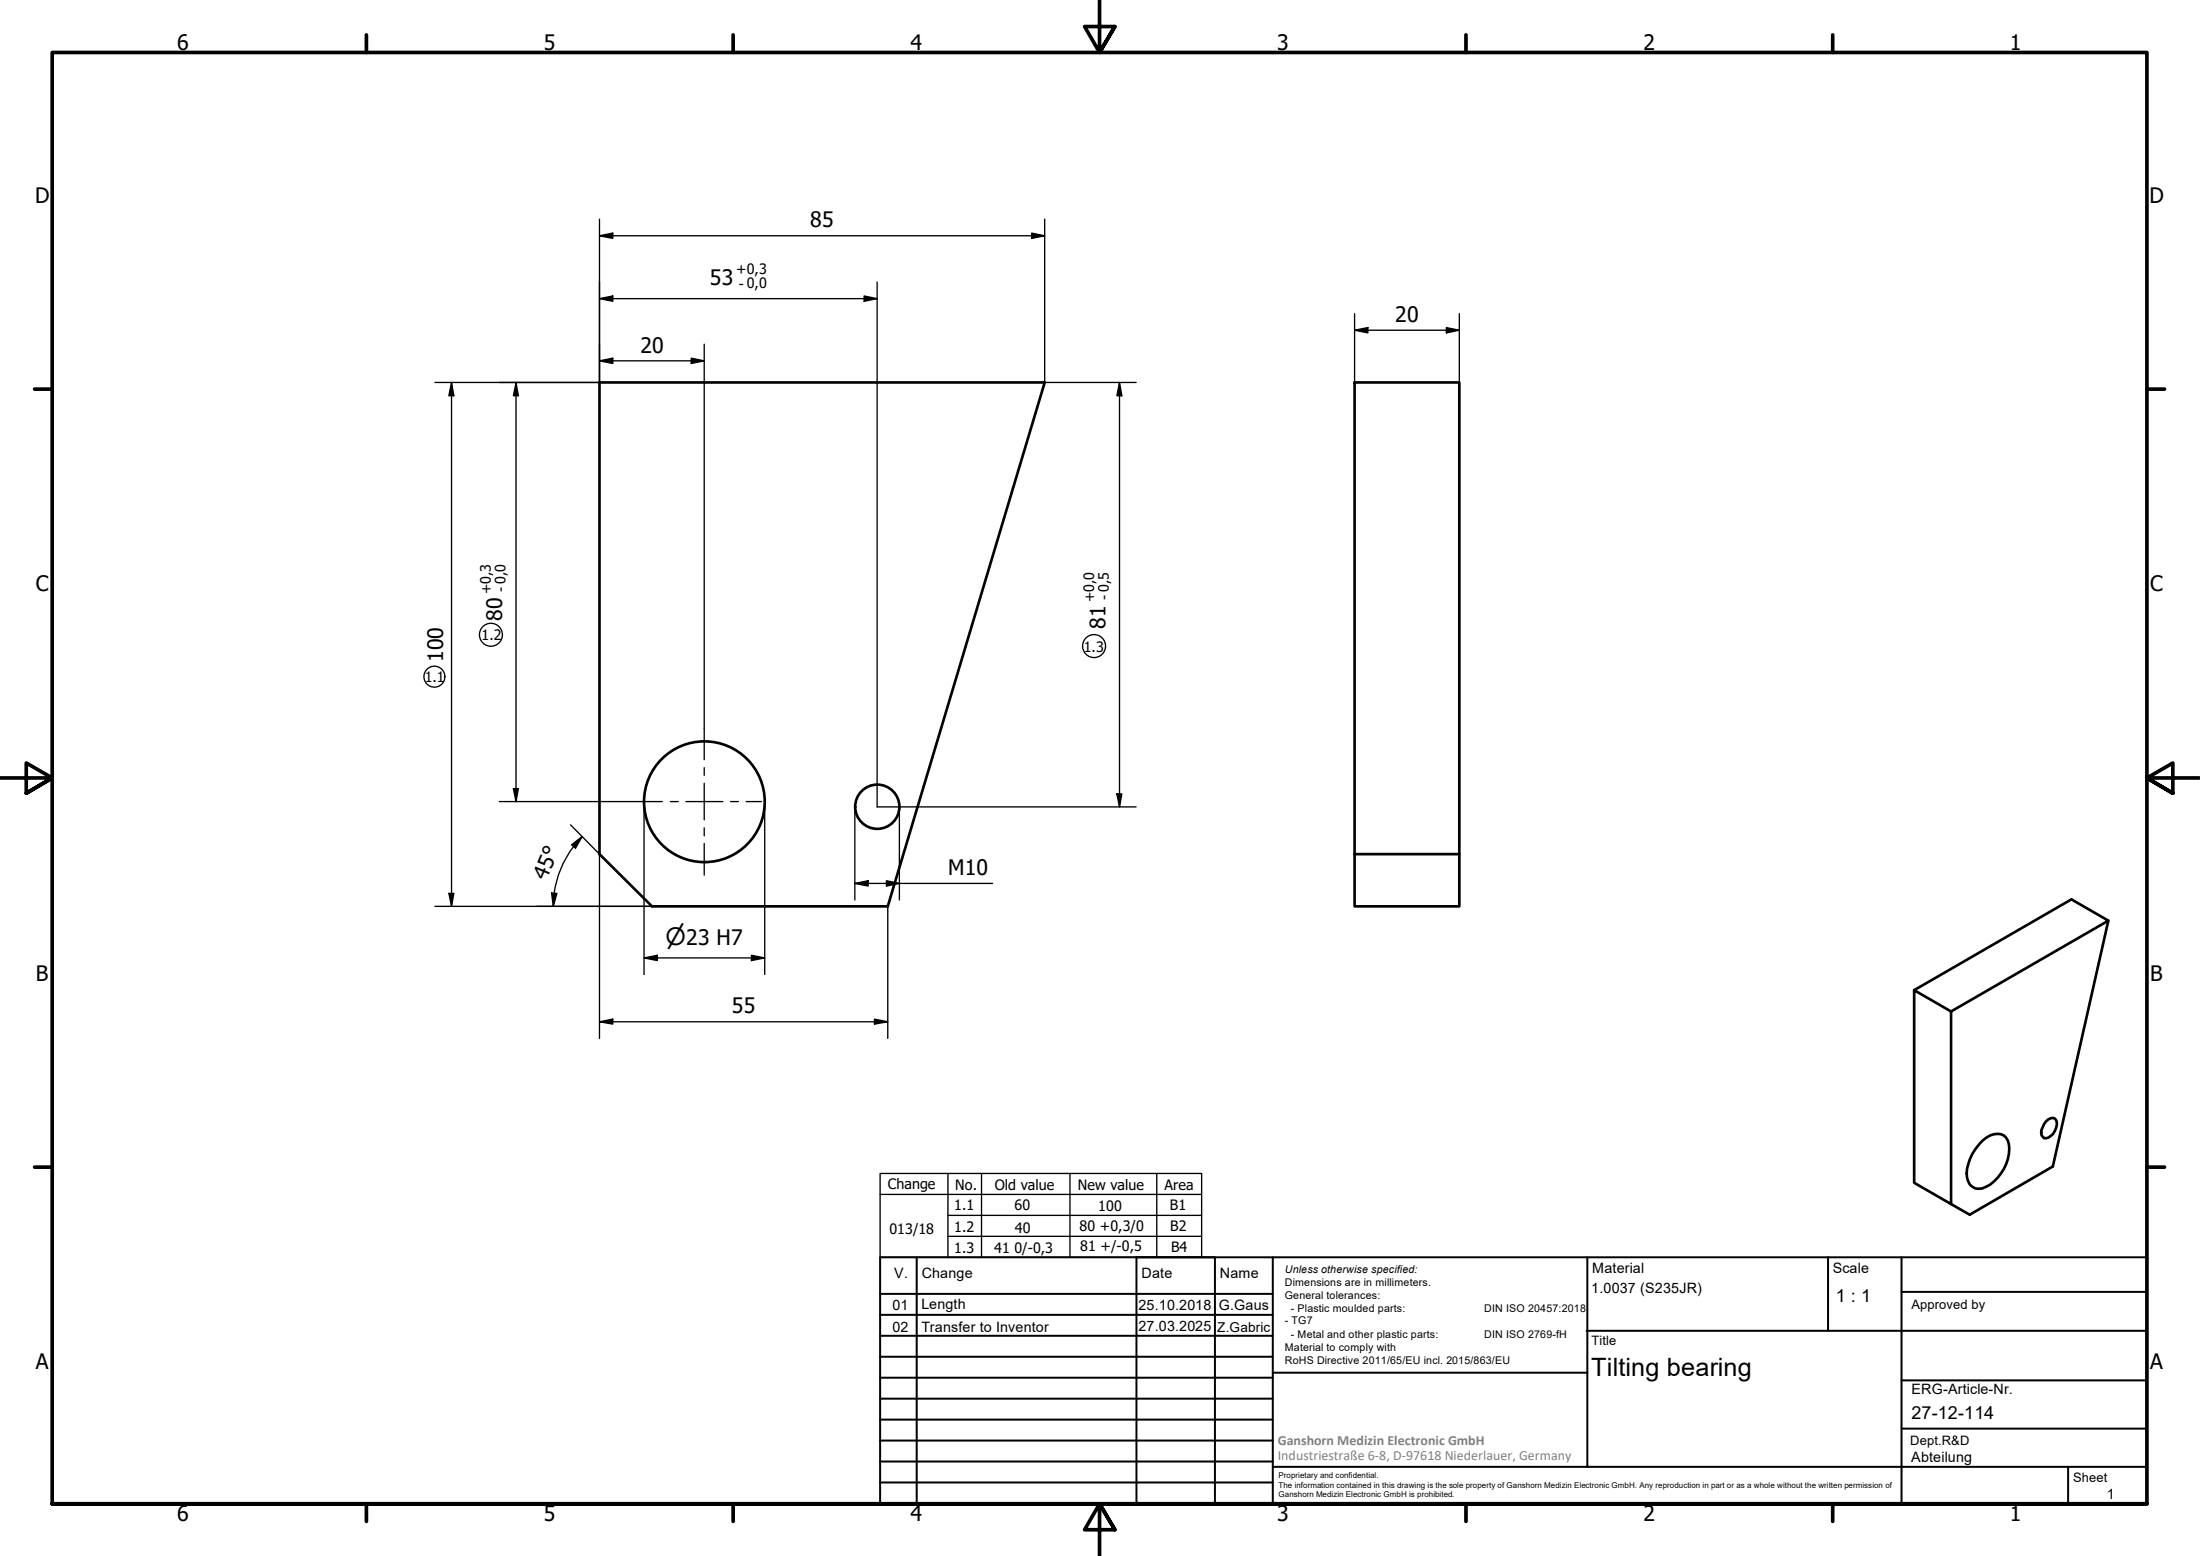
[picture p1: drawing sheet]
<svg xmlns="http://www.w3.org/2000/svg" width="420mm" height="297mm" viewBox="0 0 420 297" stroke-linecap="round" stroke-linejoin="round" font-family="sans-serif">
<!-- layer: Visible (ISO) -->
<g fill="none" stroke="#000" stroke-width=".51">
<path d="M114.5 73h85l-30 100h-45l-10-9.9zM258.7 73h20v90.1h-20zM258.7 163.1v9.9h20v-9.9M402.7 175.8l-10.7 46.9-15.8 9.2-3.6-2M365.6 189l7 4.1v36.8l-7-4.1zM365.6 189l30-17.3 7.1 4.1-30.1 17.3M378.6 217.8a3.5 3.5 0 0 1 4.1-1 4.1 4.1 0 0 1 .8 4.4 8.3 8.3 0 0 1-4.9 5.7 2.45 2.45 0 0 1-3-2.9 9.4 9.4 0 0 1 3-6.2zM390.8 214a1.19 1.19 0 0 1 1.9-.1 2.9 2.9 0 0 1-1.9 3.4 1.08 1.08 0 0 1-.9-1.6z"/>
<circle cx="134.5" cy="153.1" r="11.5"/>
<circle cx="167.5" cy="154" r="4.2"/>
</g>
<!-- layer: Border (ISO) -->
<g fill="none" stroke="#000" stroke-width=".7">
<path d="M70 6.7v3.3M140 6.7v3.3M210 0v10l-2.9-4.9h5.8l-2.9 4.9 2.9-4.9M280 6.7v3.3M350 6.7v3.3M6.6 74.3h3.4M410 74.3h3.4M0 148.5h10l-5-2.8v5.7l5-2.9-5 2.9M420 148.5h-10l5-2.8v5.7l-5-2.9 5 2.9M6.6 222.8h3.4M410 222.8h3.4M10 287.1v-277.1h400v277.1h-400h400"/>
<path d="M70 287.1v3.3M140 287.1v3.3M212.9 292l-2.9-4.9 2.9 4.9h-5.8l2.9-4.9v9.9M280 287.1v3.3M350 287.1v3.3"/>
</g>
<!-- layer: TitleBlock -->
<g fill="none" stroke="#000" stroke-width=".38">
<path d="M168.1 251h75M168.1 247h75M168.1 255h75M168.1 259h75M175.1 240v47M216.9 240h15M217 240v47M232 240v47M243.1 240.1v46.9h-75v-47h241.9v47.1h-167M303 254h107M303.1 240v40M349.1 240v14"/>
<path d="M363.2 240v47.1M363.2 246.6h46.8M168.1 271h75M168.1 263h75M168.1 267h75M168.1 275h75M168.1 279h75M243.1 262.1h60M363.2 272.7h46.8M363.2 263.5h46.8M168.1 283h75M216.9 287h15"/>
<path d="M243.1 280h166.9M395 280.1v7"/>
</g>
<!-- layer: Sketch Geometry (ISO) -->
<g fill="none" stroke="#000" stroke-width=".25">
<path d="M168.1 224h61.4v16h-61.4zM168.1 228h61.4M181 236h48.5M181 232h48.5M181 224v16M187.5 224v16M204.3 224v16M220.9 224v16"/>
<circle cx="83" cy="129.2" r="2"/>
<circle cx="93.8" cy="121.2" r="2.19"/>
<circle cx="208.9" cy="123.3" r="2.19"/>
</g>
<!-- layer: Dimension (ISO) -->
<g fill="none" stroke="#000" stroke-width=".25">
<path d="M114.5 45l2.5-.5v1zM114.5 57l2.5-.5v1zM114.5 41.8v31.2h-31.4M114.5 45h85M114.5 57h53M165 56.5l2.5 .5-2.5 .5zM167.5 53.8v100.2h49.5M197 44.5l2.5 .5-2.5 .5zM199.5 41.8v31.2h17.5M258.7 59.9v13.1M278.7 59.9v13.1M86.2 73l.5 2.6h-1z"/>
<path d="M86.2 73v100M98.6 73l.4 2.6h-1zM98.6 73v80M114.5 68.9l2.5-.5v1zM114.5 68.9h20M132 68.4l2.5 .5-2.5 .5zM134.5 65.7v73.4M213.8 73l.4 2.6h-.9zM213.8 73v81M258.7 63l2.5-.5v1zM258.7 63h20M276.2 62.5l2.5 .5-2.5 .5z"/>
<path d="M95.4 153h28.4M98 150.5h1l-.4 2.5zM109 157.5l5.5 5.6v35.1M111.2 159.7l-1.7 1.9M123 153v33M146 153v33M163.3 154v17.8M171.8 154v17.8M213.3 151.6h.9l-.4 2.4zM83.1 173h41.4M85.7 170.5h1l-.5 2.5zM105.3 170.5h1.1l-.7 2.5z"/>
<path d="M109.2 161.3l2-1.6-1.3 2.2zM109.5 161.6a18.8 18.8 0 0 0-3.8 11.4M163.3 168.6l2.5-.5v1zM163.3 168.6h26.2M169.3 168.1l2.5 .5-2.5 .5zM169.5 173v25.2M114.5 195.1l2.5-.6v1zM114.5 195.1h55M123 182.9l2.5-.5v1zM123 182.9h23M143.5 182.4l2.5 .5-2.5 .5zM167 194.5l2.5 .6-2.5 .4z"/>
</g>
<g fill="#000">
<path d="M114.5 45l2.5-.5v1zM114.5 57l2.5-.5v1zM165 56.5l2.5 .5-2.5 .5zM197 44.5l2.5 .5-2.5 .5zM86.2 73l.5 2.6h-1zM98.6 73l.4 2.6h-1zM114.5 68.9l2.5-.5v1zM132 68.4l2.5 .5-2.5 .5zM213.8 73l.4 2.6h-.9zM258.7 63l2.5-.5v1zM276.2 62.5l2.5 .5-2.5 .5zM98 150.5h1l-.4 2.5z"/>
<path d="M213.3 151.6h.9l-.4 2.4zM85.7 170.5h1l-.5 2.5zM105.3 170.5h1.1l-.7 2.5zM109.2 161.3l2-1.6-1.3 2.2zM163.3 168.6l2.5-.5v1zM169.3 168.1l2.5 .5-2.5 .5zM114.5 195.1l2.5-.6v1zM123 182.9l2.5-.5v1zM143.5 182.4l2.5 .5-2.5 .5zM167 194.5l2.5 .6-2.5 .4z"/>
</g>
<!-- layer: Center Mark (ISO) -->
<path d="M134.5 139.1v5.9M123.8 153h2.7M128 153h1.5M131 153h7M134.5 146.5v1.5M134.5 149.5v7M134.5 158v1.6M139.5 153h1.5M142.5 153h2.9M134.5 161v6.1" fill="none" stroke="#000" stroke-width=".25"/>
<text font-size="4.8" x="303.9" y="262.6">Tilting bearing</text>
<text font-size="4.6" x="127.1" y="180.5">⌀</text>
<g font-size="4.1">
<text x="33.8" y="9.6">6</text>
<text x="103.9" y="9.6">5</text>
<text x="173.9" y="9.6">4</text>
<text x="243.9" y="9.6">3</text>
<text x="313.9" y="9.6">2</text>
<text x="383.9" y="9.6">1</text>
<text x="6.7" y="38.7">D</text>
<text x="410.5" y="38.7">D</text>
<text x="154.7" y="43.4">85</text>
<text x="135.6" y="54.3">53</text>
<text x="266.4" y="61.5">20</text>
<text x="122.3" y="67.3">20</text>
<text x="6.9" y="112.9">C</text>
<text x="410.7" y="112.9">C</text>
<text x="95.9" y="118.5" transform="rotate(-90 95.9 118.5)">80</text>
<text x="211.1" y="120" transform="rotate(-90 211.1 120)">81</text>
<text x="84.6" y="126.4" transform="rotate(-90 84.6 126.4)">100</text>
<text x="181.1" y="167.1">M10</text>
<text x="104.4" y="168.2" transform="rotate(-68 104.4 168.2)">45°</text>
<text x="131.1" y="180.5">23 H7</text>
<text x="6.9" y="187.2">B</text>
<text x="410.7" y="187.2">B</text>
<text x="139.8" y="193.5">55</text>
<text x="6.9" y="261.4">A</text>
<text x="410.7" y="261.4">A</text>
<text x="33.8" y="290.4">6</text>
<text x="103.9" y="290.4">5</text>
<text x="173.9" y="290.4">4</text>
<text x="243.9" y="290.4">3</text>
<text x="313.9" y="290.4">2</text>
<text x="383.9" y="290.4">1</text>
</g>
<g font-size="3.4">
<text x="350.6" y="248.5">1 : 1</text>
<text x="365.1" y="270.9">27-12-114</text>
</g>
<g font-size="2.7">
<text x="140.6" y="52.3">+0,3</text>
<text x="141.1" y="55.1">- 0,0</text>
<text x="93.8" y="113.5" transform="rotate(-90 93.8 113.5)">+0,3</text>
<text x="96.6" y="113" transform="rotate(-90 96.6 113)">- 0,0</text>
<text x="209" y="115" transform="rotate(-90 209 115)">+0,0</text>
<text x="211.8" y="114.5" transform="rotate(-90 211.8 114.5)">- 0,5</text>
<text x="91.9" y="122.2">1.2</text>
<text x="207" y="124.4">1.3</text>
<text x="81.2" y="130.2">1.1</text>
<text x="169.5" y="227">Change</text>
<text x="182.4" y="227.1">No.</text>
<text x="190" y="227.3">Old value</text>
<text x="205.9" y="227.3">New value</text>
<text x="222.4" y="227.3">Area</text>
<text x="182.2" y="231.1">1.1</text>
<text x="193.7" y="231.1">60</text>
<text x="209.7" y="231.3">100</text>
<text x="223.4" y="230.9">B1</text>
<text x="169.9" y="235.6">013/18</text>
<text x="182.2" y="235.2">1.2</text>
<text x="182.2" y="239.1">1.3</text>
<text x="189.9" y="239.2">41</text>
<text x="193.7" y="239.2">0/-0,3</text>
<text x="193.8" y="235.3">40</text>
<text x="206.2" y="235.1">80 +0,3/0</text>
<text x="206.3" y="238.7">81 +/-0,5</text>
<text x="223.5" y="234.9">B2</text>
<text x="223.6" y="239">B4</text>
<text x="170.8" y="244">V.</text>
<text x="176" y="244">Change</text>
<text x="218" y="244">Date</text>
<text x="233" y="244">Name</text>
<text x="304.1" y="243">Material</text>
<text x="350" y="243.1">Scale</text>
<text x="170.4" y="250">01</text>
<text x="176" y="249.9">Length</text>
<text x="217.4" y="250">25.10.2018</text>
<text x="232.8" y="250">G.Gaus</text>
<text x="303.9" y="246.8">1.0037 (S235JR)</text>
<text x="170.4" y="254.4">02</text>
<text x="176" y="254.3">Transfer to Inventor</text>
<text x="217.4" y="254">27.03.2025</text>
<text x="365.1" y="266.1">ERG-Article-Nr.</text>
<text x="365" y="279">Abteilung</text>
<text x="402.3" y="286.2">1</text>
</g>
<g font-size="2.7" fill="#808080">
<text x="244" y="275.8">Ganshorn Medizin Electronic GmbH</text>
<text x="244" y="278.7">Industriestraße 6-8, D-97618 Niederlauer, Germany</text>
</g>
<text font-size="2.6" x="232.5" y="254.4">Z.Gabric</text>
<g font-size="2.5">
<text x="365.1" y="249.9">Approved by</text>
<text x="304" y="256.8">Title</text>
<text x="364.8" y="275.8">Dept.R&amp;D</text>
<text x="395.9" y="282.9">Sheet</text>
</g>
<g font-size="2">
<text x="245.4" y="242.9">Unless otherwise specified:</text>
<text x="245.4" y="245.4">Dimensions are in millimeters.</text>
<text x="245.4" y="247.9">General tolerances:</text>
<text x="246.5" y="250.4">- Plastic moulded parts:</text>
<text x="283.5" y="250.4">DIN ISO 20457:2018</text>
<text x="245.4" y="252.8">- TG7</text>
<text x="245.4" y="257.9">Material to comply with</text>
<text x="246.5" y="255.4">- Metal and other plastic parts:</text>
<text x="283.5" y="255.4">DIN ISO 2769-fH</text>
<text x="245.4" y="260.3">RoHS Directive 2011/65/EU incl. 2015/863/EU</text>
</g>
<g font-size="1.5">
<text x="244.2" y="282.2">Proprietary and confidential.</text>
<text x="244.2" y="284">The information contained in this drawing is the sole property of Ganshorn Medizin Electronic GmbH. Any reproduction in part or as a whole without the written permission of</text>
<text x="244.2" y="285.8">Ganshorn Medizin Electronic GmbH is prohibited.</text>
</g>
</svg>
